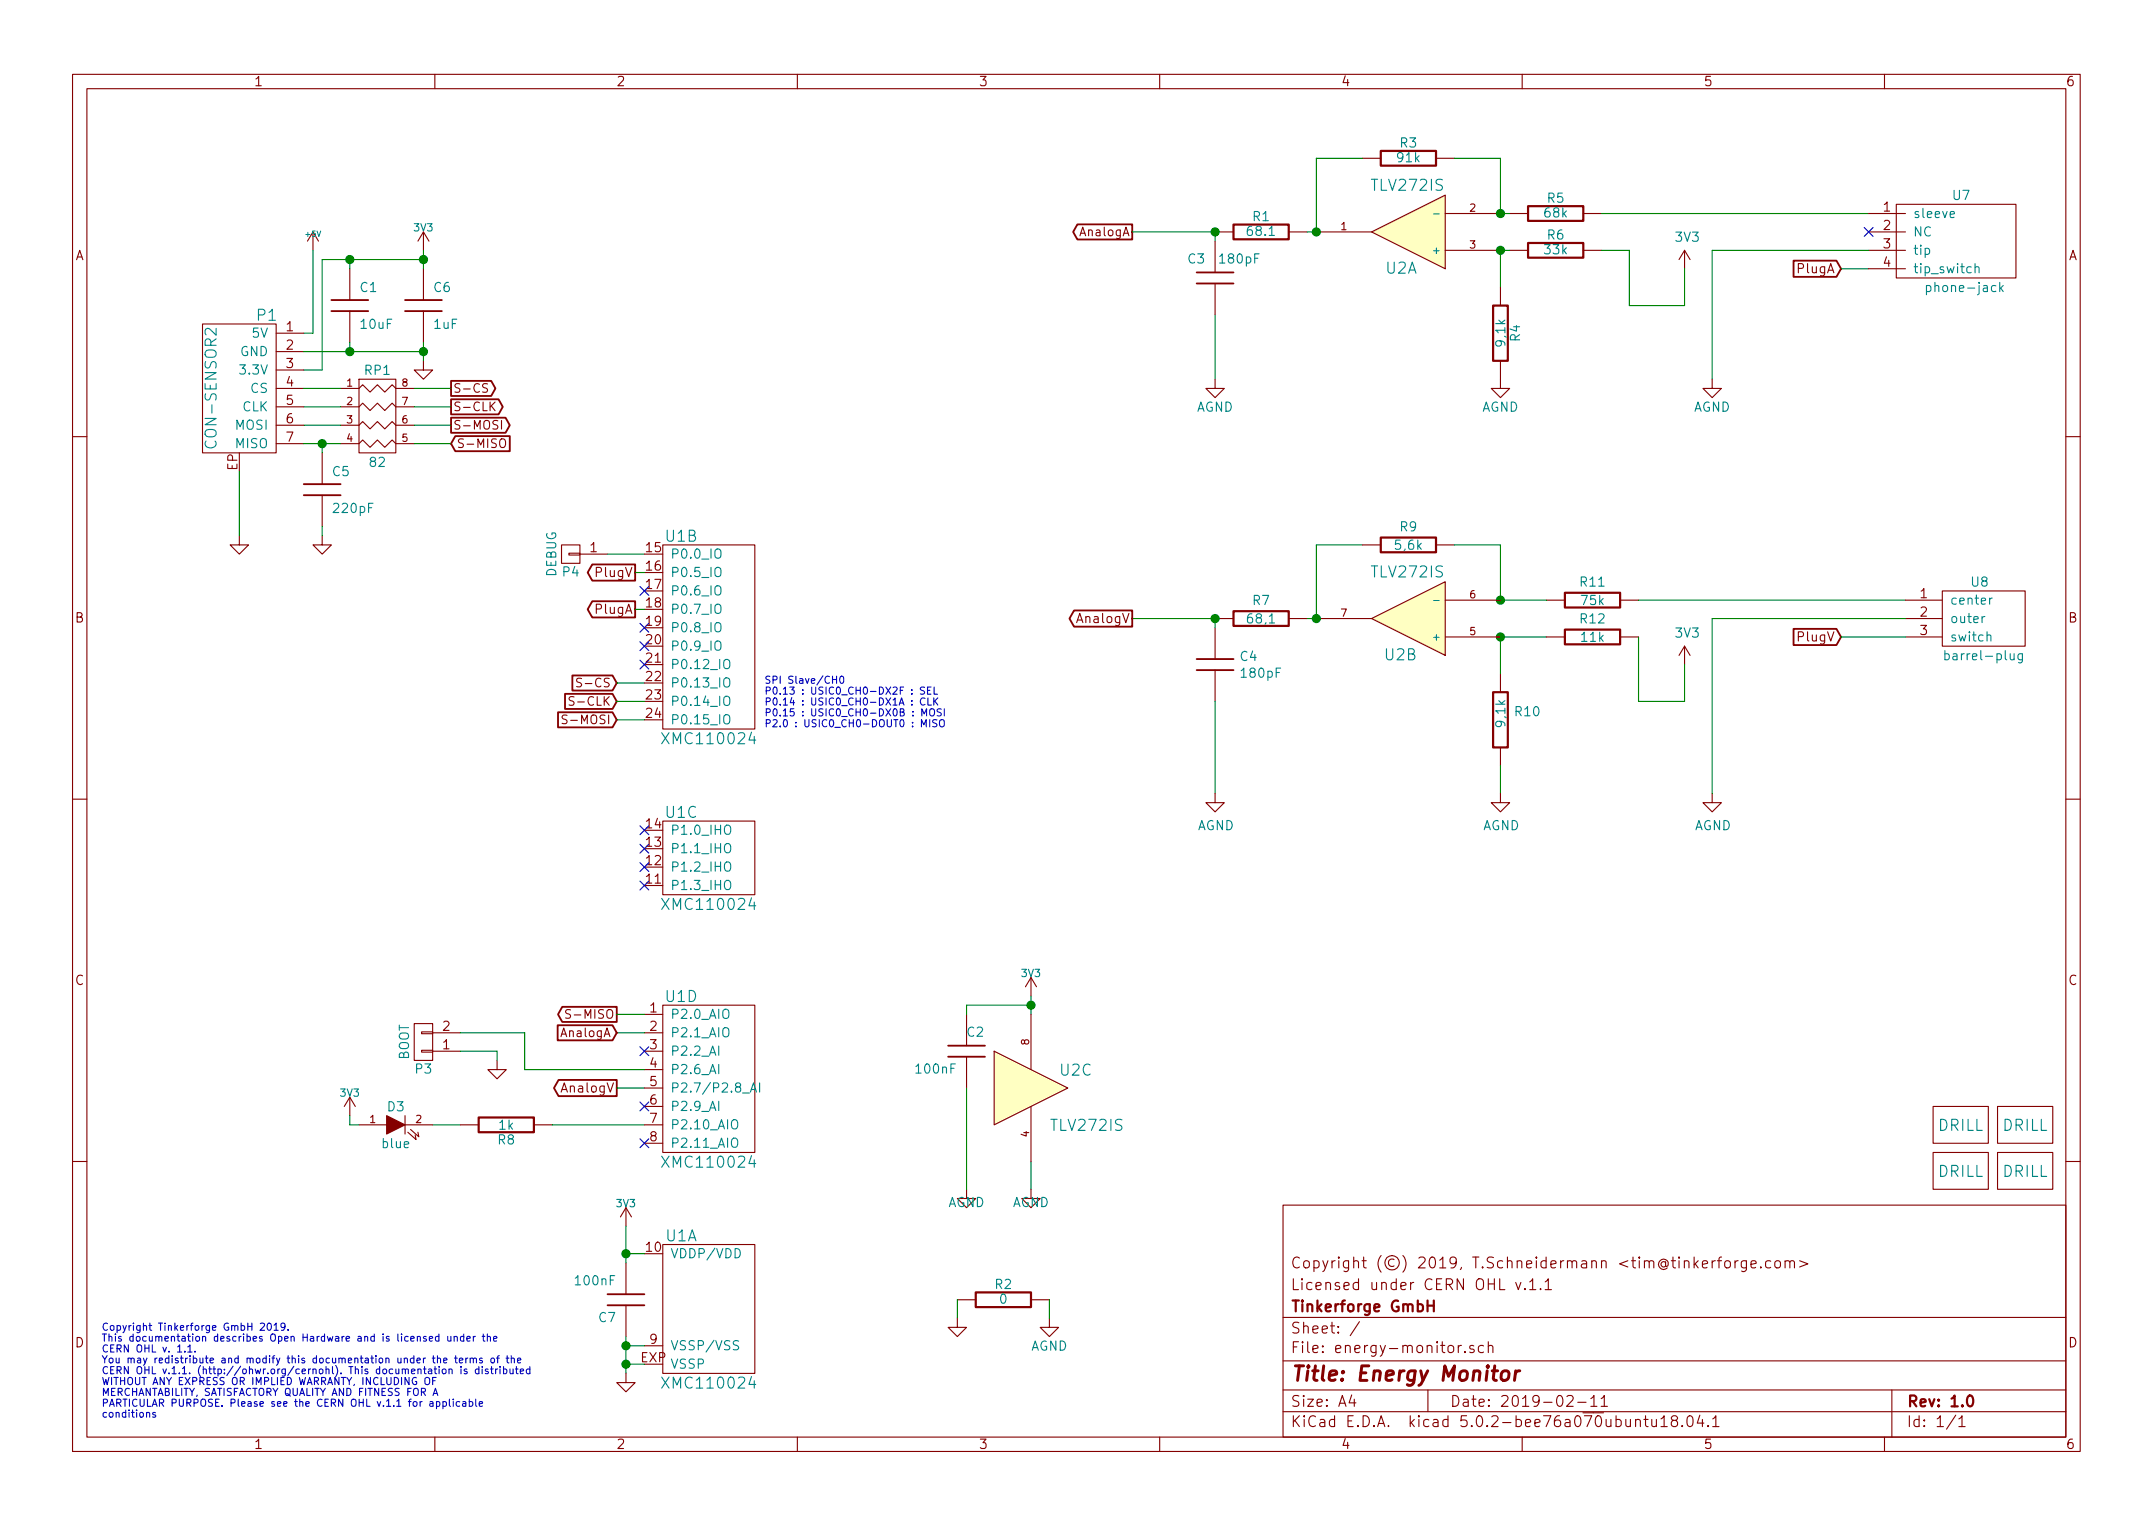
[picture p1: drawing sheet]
EESchema Schematic File Version 4
EELAYER 26 0
EELAYER END
$Descr A4 11693 8268
encoding utf-8
Sheet 1 1
Title "Energy Monitor"
Date "2019-02-11"
Rev "1.0"
Comp "Tinkerforge GmbH"
Comment1 "Licensed under CERN OHL v.1.1"
Comment2 "Copyright (©) 2019, T.Schneidermann <tim@tinkerforge.com>"
Comment3 ""
Comment4 ""
$EndDescr
Text Notes 550  7700 0    39   ~ 0
Copyright Tinkerforge GmbH 2019.\nThis documentation describes Open Hardware and is licensed under the\nCERN OHL v. 1.1.\nYou may redistribute and modify this documentation under the terms of the\nCERN OHL v.1.1. (http://ohwr.org/cernohl). This documentation is distributed\nWITHOUT ANY EXPRESS OR IMPLIED WARRANTY, INCLUDING OF\nMERCHANTABILITY, SATISFACTORY QUALITY AND FITNESS FOR A\nPARTICULAR PURPOSE. Please see the CERN OHL v.1.1 for applicable\nconditions\n
$Comp
L tinkerforge:DRILL U4
U 1 1
P 10650 6350
F 0 "U4" H 10700 6400 60  0001 C CNN
F 1 "DRILL" H 10650 6350 60  0000 C CNN
F 2 "kicad-libraries:DRILL_NP" H 10650 6350 60  0001 C CNN
F 3 "" H 10650 6350 60  0001 C CNN
	1    10650 6350
	1    0    0    -1  
$EndComp
$Comp
L tinkerforge:DRILL U3
U 1 1
P 10650 6100
F 0 "U3" H 10700 6150 60  0001 C CNN
F 1 "DRILL" H 10650 6100 60  0000 C CNN
F 2 "kicad-libraries:DRILL_NP" H 10650 6100 60  0001 C CNN
F 3 "" H 10650 6100 60  0001 C CNN
	1    10650 6100
	1    0    0    -1  
$EndComp
$Comp
L tinkerforge:DRILL U5
U 1 1
P 11000 6100
F 0 "U5" H 11050 6150 60  0001 C CNN
F 1 "DRILL" H 11000 6100 60  0000 C CNN
F 2 "kicad-libraries:DRILL_NP" H 11000 6100 60  0001 C CNN
F 3 "" H 11000 6100 60  0001 C CNN
	1    11000 6100
	1    0    0    -1  
$EndComp
$Comp
L tinkerforge:DRILL U6
U 1 1
P 11000 6350
F 0 "U6" H 11050 6400 60  0001 C CNN
F 1 "DRILL" H 11000 6350 60  0000 C CNN
F 2 "kicad-libraries:DRILL_NP" H 11000 6350 60  0001 C CNN
F 3 "" H 11000 6350 60  0001 C CNN
	1    11000 6350
	1    0    0    -1  
$EndComp
$Comp
L tinkerforge:GND #PWR01
U 1 1
P 1750 2900
F 0 "#PWR01" H 1750 2900 30  0001 C CNN
F 1 "GND" H 1750 2830 30  0001 C CNN
F 2 "" H 1750 2900 60  0001 C CNN
F 3 "" H 1750 2900 60  0001 C CNN
	1    1750 2900
	1    0    0    -1  
$EndComp
$Comp
L tinkerforge:C C1
U 1 1
P 1900 1650
F 0 "C1" H 1950 1750 50  0000 L CNN
F 1 "10uF" H 1950 1550 50  0000 L CNN
F 2 "kicad-libraries:C0805" H 1900 1650 60  0001 C CNN
F 3 "" H 1900 1650 60  0001 C CNN
	1    1900 1650
	1    0    0    -1  
$EndComp
$Comp
L tinkerforge:GND #PWR02
U 1 1
P 2300 1950
F 0 "#PWR02" H 2300 1950 30  0001 C CNN
F 1 "GND" H 2300 1880 30  0001 C CNN
F 2 "" H 2300 1950 60  0001 C CNN
F 3 "" H 2300 1950 60  0001 C CNN
	1    2300 1950
	1    0    0    -1  
$EndComp
$Comp
L tinkerforge:GND #PWR03
U 1 1
P 1300 2900
F 0 "#PWR03" H 1300 2900 30  0001 C CNN
F 1 "GND" H 1300 2830 30  0001 C CNN
F 2 "" H 1300 2900 60  0001 C CNN
F 3 "" H 1300 2900 60  0001 C CNN
	1    1300 2900
	1    0    0    -1  
$EndComp
$Comp
L tinkerforge:TLV272 U2
U 3 1
P 5600 5900
F 0 "U2" H 5750 6000 60  0000 L CNN
F 1 "TLV272IS" H 5700 5700 60  0000 L CNN
F 2 "kicad-libraries:SOIC8" H 5600 5900 60  0001 C CNN
F 3 "" H 5600 5900 60  0000 C CNN
	3    5600 5900
	1    0    0    -1  
$EndComp
$Comp
L tinkerforge:TLV272 U2
U 1 1
P 7650 1250
F 0 "U2" H 7600 1450 60  0000 L CNN
F 1 "TLV272IS" H 7450 1000 60  0000 L CNN
F 2 "kicad-libraries:SOIC8" H 7650 1250 60  0001 C CNN
F 3 "" H 7650 1250 60  0000 C CNN
	1    7650 1250
	-1   0    0    1   
$EndComp
Wire Wire Line
	5600 5500 5600 5450
$Comp
L tinkerforge:R R6
U 1 1
P 8450 1350
F 0 "R6" V 8530 1350 50  0000 C CNN
F 1 "33k" V 8450 1350 50  0000 C CNN
F 2 "kicad-libraries:R0603F" H 8450 1350 60  0001 C CNN
F 3 "" H 8450 1350 60  0000 C CNN
	1    8450 1350
	0    -1   -1   0   
$EndComp
$Comp
L tinkerforge:R R5
U 1 1
P 8450 1150
F 0 "R5" V 8530 1150 50  0000 C CNN
F 1 "68k" V 8450 1150 50  0000 C CNN
F 2 "kicad-libraries:R0603F" H 8450 1150 60  0001 C CNN
F 3 "" H 8450 1150 60  0000 C CNN
	1    8450 1150
	0    -1   -1   0   
$EndComp
$Comp
L tinkerforge:R R3
U 1 1
P 7650 850
F 0 "R3" V 7730 850 50  0000 C CNN
F 1 "91k" V 7650 850 50  0000 C CNN
F 2 "kicad-libraries:R0603F" H 7650 850 60  0001 C CNN
F 3 "" H 7650 850 60  0000 C CNN
	1    7650 850 
	0    -1   -1   0   
$EndComp
Wire Wire Line
	8150 1150 8150 850 
Wire Wire Line
	8150 850  7900 850 
Wire Wire Line
	7150 1250 7150 850 
Wire Wire Line
	7150 850  7400 850 
Wire Wire Line
	8200 1150 8150 1150
Wire Wire Line
	8200 1350 8150 1350
Wire Wire Line
	8150 1350 8150 1550
Wire Wire Line
	8850 1350 8700 1350
Connection ~ 8150 1350
Connection ~ 8150 1150
$Comp
L tinkerforge:R R1
U 1 1
P 6850 1250
F 0 "R1" V 6930 1250 50  0000 C CNN
F 1 "68.1" V 6850 1250 50  0000 C CNN
F 2 "kicad-libraries:R0603F" H 6850 1250 60  0001 C CNN
F 3 "" H 6850 1250 60  0000 C CNN
	1    6850 1250
	0    -1   -1   0   
$EndComp
$Comp
L tinkerforge:C C3
U 1 1
P 6600 1500
F 0 "C3" H 6650 1400 50  0000 L CNN
F 1 "180pF" H 6350 1400 50  0000 L CNN
F 2 "kicad-libraries:C0603F" H 6600 1500 60  0001 C CNN
F 3 "" H 6600 1500 60  0001 C CNN
	1    6600 1500
	-1   0    0    1   
$EndComp
$Comp
L tinkerforge:AGND #PWR05
U 1 1
P 6600 2050
F 0 "#PWR05" H 6600 2050 40  0001 C CNN
F 1 "AGND" H 6600 1900 50  0000 C CNN
F 2 "" H 6600 2050 60  0000 C CNN
F 3 "" H 6600 2050 60  0000 C CNN
	1    6600 2050
	1    0    0    -1  
$EndComp
Wire Wire Line
	7100 1250 7150 1250
Wire Wire Line
	6600 1250 6600 1300
Wire Wire Line
	8150 3450 8400 3450
Connection ~ 7150 1250
$Comp
L tinkerforge:C C2
U 1 1
P 5250 5700
F 0 "C2" H 5150 5600 50  0000 L CNN
F 1 "100nF" H 5300 5800 50  0000 L CNN
F 2 "kicad-libraries:C0603F" H 5250 5700 60  0001 C CNN
F 3 "" H 5250 5700 60  0001 C CNN
	1    5250 5700
	-1   0    0    1   
$EndComp
$Comp
L tinkerforge:AGND #PWR06
U 1 1
P 5250 6450
F 0 "#PWR06" H 5250 6450 40  0001 C CNN
F 1 "AGND" H 5250 6380 50  0000 C CNN
F 2 "" H 5250 6450 60  0000 C CNN
F 3 "" H 5250 6450 60  0000 C CNN
	1    5250 6450
	1    0    0    -1  
$EndComp
Wire Wire Line
	5250 5900 5250 6450
Wire Wire Line
	5600 5450 5250 5450
Wire Wire Line
	5250 5450 5250 5500
Connection ~ 5600 5450
$Comp
L tinkerforge:AGND #PWR07
U 1 1
P 5600 6450
F 0 "#PWR07" H 5600 6450 40  0001 C CNN
F 1 "AGND" H 5600 6380 50  0000 C CNN
F 2 "" H 5600 6450 60  0000 C CNN
F 3 "" H 5600 6450 60  0000 C CNN
	1    5600 6450
	1    0    0    -1  
$EndComp
Wire Wire Line
	5600 6300 5600 6450
$Comp
L tinkerforge:3V3 #PWR08
U 1 1
P 5600 5400
F 0 "#PWR08" H 5600 5500 40  0001 C CNN
F 1 "3V3" H 5600 5525 40  0000 C CNN
F 2 "" H 5600 5400 60  0001 C CNN
F 3 "" H 5600 5400 60  0001 C CNN
	1    5600 5400
	1    0    0    -1  
$EndComp
$Comp
L tinkerforge:+5V #PWR09
U 1 1
P 1700 1350
F 0 "#PWR09" H 1700 1440 20  0001 C CNN
F 1 "+5V" H 1700 1440 30  0000 C CNN
F 2 "" H 1700 1350 60  0000 C CNN
F 3 "" H 1700 1350 60  0000 C CNN
	1    1700 1350
	1    0    0    -1  
$EndComp
$Comp
L tinkerforge:R R2
U 1 1
P 5450 7050
F 0 "R2" V 5530 7050 50  0000 C CNN
F 1 "0" V 5450 7050 50  0000 C CNN
F 2 "kicad-libraries:R0603F" H 5450 7050 60  0001 C CNN
F 3 "" H 5450 7050 60  0000 C CNN
	1    5450 7050
	0    -1   -1   0   
$EndComp
$Comp
L tinkerforge:AGND #PWR012
U 1 1
P 5700 7150
F 0 "#PWR012" H 5700 7150 40  0001 C CNN
F 1 "AGND" H 5700 7000 50  0000 C CNN
F 2 "" H 5700 7150 60  0000 C CNN
F 3 "" H 5700 7150 60  0000 C CNN
	1    5700 7150
	1    0    0    -1  
$EndComp
$Comp
L tinkerforge:GND #PWR013
U 1 1
P 5200 7150
F 0 "#PWR013" H 5200 7150 30  0001 C CNN
F 1 "GND" H 5200 7080 30  0001 C CNN
F 2 "" H 5200 7150 60  0001 C CNN
F 3 "" H 5200 7150 60  0001 C CNN
	1    5200 7150
	1    0    0    -1  
$EndComp
Wire Wire Line
	5200 7150 5200 7050
Wire Wire Line
	5700 7150 5700 7050
$Comp
L tinkerforge:R R4
U 1 1
P 8150 1800
F 0 "R4" V 8230 1800 50  0000 C CNN
F 1 "9,1k" V 8150 1800 50  0000 C CNN
F 2 "kicad-libraries:R0603F" H 8150 1800 60  0001 C CNN
F 3 "" H 8150 1800 60  0000 C CNN
	1    8150 1800
	1    0    0    -1  
$EndComp
$Comp
L tinkerforge:AGND #PWR015
U 1 1
P 8150 2050
F 0 "#PWR015" H 8150 2050 40  0001 C CNN
F 1 "AGND" H 8150 1900 50  0000 C CNN
F 2 "" H 8150 2050 60  0000 C CNN
F 3 "" H 8150 2050 60  0000 C CNN
	1    8150 2050
	1    0    0    -1  
$EndComp
$Comp
L tinkerforge:CON-SENSOR2 P1
U 1 1
P 1300 2100
F 0 "P1" H 1150 2500 60  0000 C CNN
F 1 "CON-SENSOR2" V 1450 2100 60  0000 C CNN
F 2 "kicad-libraries:CON-SENSOR2" H 1400 1950 60  0001 C CNN
F 3 "" H 1400 1950 60  0000 C CNN
	1    1300 2100
	-1   0    0    -1  
$EndComp
Wire Wire Line
	1700 1800 1650 1800
Wire Wire Line
	1700 1350 1700 1800
Wire Wire Line
	1300 2550 1300 2900
$Comp
L tinkerforge:C C6
U 1 1
P 2300 1650
F 0 "C6" H 2350 1750 50  0000 L CNN
F 1 "1uF" H 2350 1550 50  0000 L CNN
F 2 "kicad-libraries:C0603F" H 2300 1650 60  0001 C CNN
F 3 "" H 2300 1650 60  0001 C CNN
	1    2300 1650
	1    0    0    -1  
$EndComp
$Comp
L tinkerforge:3V3 #PWR019
U 1 1
P 2300 1350
F 0 "#PWR019" H 2300 1450 40  0001 C CNN
F 1 "3V3" H 2300 1475 40  0000 C CNN
F 2 "" H 2300 1350 60  0001 C CNN
F 3 "" H 2300 1350 60  0001 C CNN
	1    2300 1350
	1    0    0    -1  
$EndComp
Wire Wire Line
	1650 1900 1900 1900
Wire Wire Line
	2300 1850 2300 1900
Connection ~ 2300 1900
Wire Wire Line
	1900 1850 1900 1900
Connection ~ 1900 1900
Wire Wire Line
	1650 2000 1750 2000
Wire Wire Line
	1750 2000 1750 1400
Wire Wire Line
	1750 1400 1900 1400
Wire Wire Line
	2300 1350 2300 1400
Wire Wire Line
	1900 1450 1900 1400
Connection ~ 1900 1400
Connection ~ 2300 1400
$Comp
L tinkerforge:R_PACK4 RP1
U 1 1
P 2050 2450
F 0 "RP1" H 2050 2900 50  0000 C CNN
F 1 "82" H 2050 2400 50  0000 C CNN
F 2 "kicad-libraries:4X0402" H 2050 2450 50  0001 C CNN
F 3 "" H 2050 2450 50  0000 C CNN
	1    2050 2450
	1    0    0    -1  
$EndComp
Wire Wire Line
	1650 2100 1850 2100
Wire Wire Line
	1850 2200 1650 2200
Wire Wire Line
	1650 2300 1850 2300
Wire Wire Line
	1850 2400 1750 2400
$Comp
L tinkerforge:C C5
U 1 1
P 1750 2650
F 0 "C5" H 1800 2750 50  0000 L CNN
F 1 "220pF" H 1800 2550 50  0000 L CNN
F 2 "kicad-libraries:C0402F" H 1750 2650 60  0001 C CNN
F 3 "" H 1750 2650 60  0001 C CNN
	1    1750 2650
	1    0    0    -1  
$EndComp
Wire Wire Line
	1750 2400 1750 2450
Connection ~ 1750 2400
Wire Wire Line
	1750 2850 1750 2900
Text GLabel 2450 2100 2    47   Output ~ 0
S-CS
Text GLabel 2450 2200 2    47   Output ~ 0
S-CLK
Text GLabel 2450 2300 2    47   Output ~ 0
S-MOSI
Text GLabel 2450 2400 2    47   Input ~ 0
S-MISO
Wire Wire Line
	2250 2100 2450 2100
Wire Wire Line
	2450 2200 2250 2200
Wire Wire Line
	2250 2300 2450 2300
Wire Wire Line
	2450 2400 2250 2400
$Comp
L tinkerforge:XMC1XXX24 U1
U 1 1
P 3850 7100
F 0 "U1" H 3700 7500 60  0000 C CNN
F 1 "XMC110024" H 3850 6700 60  0000 C CNN
F 2 "kicad-libraries:QFN24-4x4mm-0.5mm" H 4000 7850 60  0001 C CNN
F 3 "" H 4000 7850 60  0000 C CNN
	1    3850 7100
	1    0    0    -1  
$EndComp
$Comp
L tinkerforge:XMC1XXX24 U1
U 2 1
P 3850 3450
F 0 "U1" H 3700 4000 60  0000 C CNN
F 1 "XMC110024" H 3850 2900 60  0000 C CNN
F 2 "kicad-libraries:QFN24-4x4mm-0.5mm" H 4000 4200 60  0001 C CNN
F 3 "" H 4000 4200 60  0000 C CNN
	2    3850 3450
	1    0    0    -1  
$EndComp
$Comp
L tinkerforge:XMC1XXX24 U1
U 3 1
P 3850 4650
F 0 "U1" H 3700 4900 60  0000 C CNN
F 1 "XMC110024" H 3850 4400 60  0000 C CNN
F 2 "kicad-libraries:QFN24-4x4mm-0.5mm" H 4000 5400 60  0001 C CNN
F 3 "" H 4000 5400 60  0000 C CNN
	3    3850 4650
	1    0    0    -1  
$EndComp
$Comp
L tinkerforge:XMC1XXX24 U1
U 4 1
P 3850 5850
F 0 "U1" H 3700 6300 60  0000 C CNN
F 1 "XMC110024" H 3850 5400 60  0000 C CNN
F 2 "kicad-libraries:QFN24-4x4mm-0.5mm" H 4000 6600 60  0001 C CNN
F 3 "" H 4000 6600 60  0000 C CNN
	4    3850 5850
	1    0    0    -1  
$EndComp
$Comp
L tinkerforge:C C7
U 1 1
P 3400 7050
F 0 "C7" H 3450 7150 50  0000 L CNN
F 1 "100nF" H 3450 6950 50  0000 L CNN
F 2 "kicad-libraries:C0603F" H 3400 7050 60  0001 C CNN
F 3 "" H 3400 7050 60  0001 C CNN
	1    3400 7050
	-1   0    0    1   
$EndComp
$Comp
L tinkerforge:3V3 #PWR020
U 1 1
P 3400 6650
F 0 "#PWR020" H 3400 6750 40  0001 C CNN
F 1 "3V3" H 3400 6775 40  0000 C CNN
F 2 "" H 3400 6650 60  0001 C CNN
F 3 "" H 3400 6650 60  0001 C CNN
	1    3400 6650
	1    0    0    -1  
$EndComp
$Comp
L tinkerforge:GND #PWR021
U 1 1
P 3400 7450
F 0 "#PWR021" H 3400 7450 30  0001 C CNN
F 1 "GND" H 3400 7380 30  0001 C CNN
F 2 "" H 3400 7450 60  0001 C CNN
F 3 "" H 3400 7450 60  0001 C CNN
	1    3400 7450
	1    0    0    -1  
$EndComp
Wire Wire Line
	3400 7450 3400 7400
Wire Wire Line
	3500 7300 3400 7300
Connection ~ 3400 7300
Wire Wire Line
	3500 7400 3400 7400
Connection ~ 3400 7400
Wire Wire Line
	3400 6650 3400 6800
Wire Wire Line
	3500 6800 3400 6800
Connection ~ 3400 6800
Text GLabel 6150 1250 0    47   Output ~ 0
AnalogA
Text GLabel 3350 5500 0    47   Output ~ 0
S-MISO
Wire Wire Line
	3500 5500 3350 5500
Text GLabel 3350 3700 0    47   Input ~ 0
S-CS
Text GLabel 3350 3800 0    47   Input ~ 0
S-CLK
Text GLabel 3350 3900 0    47   Input ~ 0
S-MOSI
Wire Wire Line
	3350 3700 3500 3700
Wire Wire Line
	3500 3800 3350 3800
Wire Wire Line
	3350 3900 3500 3900
Text Notes 4150 3950 0    39   ~ 0
SPI Slave/CH0\nP0.13 : USIC0_CH0-DX2F : SEL\nP0.14 : USIC0_CH0-DX1A : CLK\nP0.15 : USIC0_CH0-DX0B : MOSI\nP2.0 : USIC0_CH0-DOUT0 : MISO
$Comp
L tinkerforge:CONN_01X01 P4
U 1 1
P 3100 3000
F 0 "P4" H 3100 3100 50  0000 C CNN
F 1 "DEBUG" V 3200 3000 50  0000 C CNN
F 2 "kicad-libraries:DEBUG_PAD" H 3100 3000 50  0001 C CNN
F 3 "" H 3100 3000 50  0000 C CNN
	1    3100 3000
	-1   0    0    1   
$EndComp
$Comp
L tinkerforge:CONN_01X02 P3
U 1 1
P 2300 5650
F 0 "P3" H 2300 5800 50  0000 C CNN
F 1 "BOOT" V 2400 5650 50  0000 C CNN
F 2 "kicad-libraries:SolderJumper" H 2300 5550 50  0001 C CNN
F 3 "" H 2300 5550 50  0000 C CNN
	1    2300 5650
	-1   0    0    1   
$EndComp
$Comp
L tinkerforge:GND #PWR022
U 1 1
P 2700 5750
F 0 "#PWR022" H 2700 5750 30  0001 C CNN
F 1 "GND" H 2700 5680 30  0001 C CNN
F 2 "" H 2700 5750 60  0001 C CNN
F 3 "" H 2700 5750 60  0001 C CNN
	1    2700 5750
	1    0    0    -1  
$EndComp
Wire Wire Line
	2500 5700 2700 5700
Wire Wire Line
	2700 5700 2700 5750
$Comp
L tinkerforge:R R8
U 1 1
P 2750 6100
F 0 "R8" V 2830 6100 50  0000 C CNN
F 1 "1k" V 2750 6100 50  0000 C CNN
F 2 "kicad-libraries:R0603F" H 2750 6100 60  0001 C CNN
F 3 "" H 2750 6100 60  0000 C CNN
	1    2750 6100
	0    1    1    0   
$EndComp
$Comp
L tinkerforge:LED D3
U 1 1
P 2150 6100
F 0 "D3" H 2150 6200 50  0000 C CNN
F 1 "blue" H 2150 6000 50  0000 C CNN
F 2 "kicad-libraries:D0603F" H 2150 6100 50  0001 C CNN
F 3 "" H 2150 6100 50  0000 C CNN
	1    2150 6100
	1    0    0    -1  
$EndComp
$Comp
L tinkerforge:3V3 #PWR023
U 1 1
P 1900 6050
F 0 "#PWR023" H 1900 6150 40  0001 C CNN
F 1 "3V3" H 1900 6175 40  0000 C CNN
F 2 "" H 1900 6050 60  0001 C CNN
F 3 "" H 1900 6050 60  0001 C CNN
	1    1900 6050
	1    0    0    -1  
$EndComp
Wire Wire Line
	3500 5600 3350 5600
Text GLabel 3350 5600 0    47   Input ~ 0
AnalogA
NoConn ~ 3500 3600
NoConn ~ 3500 3500
NoConn ~ 3500 3400
NoConn ~ 3500 3200
NoConn ~ 3500 4500
NoConn ~ 3500 4600
NoConn ~ 3500 4700
NoConn ~ 3500 4800
Wire Wire Line
	2500 6100 2350 6100
Wire Wire Line
	1950 6100 1900 6100
Wire Wire Line
	1900 6100 1900 6050
Wire Wire Line
	5600 5450 5600 5400
Wire Wire Line
	2300 1900 2300 1950
Wire Wire Line
	1900 1900 2300 1900
Wire Wire Line
	1900 1400 2300 1400
Wire Wire Line
	2300 1400 2300 1450
Wire Wire Line
	1750 2400 1650 2400
Wire Wire Line
	3400 7300 3400 7250
Wire Wire Line
	3400 7400 3400 7300
Wire Wire Line
	3400 6800 3400 6850
Wire Wire Line
	8700 1150 10150 1150
$Comp
L tinkerforge:3V3 #PWR011
U 1 1
P 9150 1450
F 0 "#PWR011" H 9150 1300 50  0001 C CNN
F 1 "3V3" H 9165 1623 50  0000 C CNN
F 2 "" H 9150 1450 50  0000 C CNN
F 3 "" H 9150 1450 50  0000 C CNN
	1    9150 1450
	1    0    0    -1  
$EndComp
Wire Wire Line
	8850 1350 8850 1650
Wire Wire Line
	8850 1650 9150 1650
Wire Wire Line
	9150 1650 9150 1450
$Comp
L tinkerforge:AGND #PWR016
U 1 1
P 9300 2050
F 0 "#PWR016" H 9300 1800 50  0001 C CNN
F 1 "AGND" H 9300 1900 50  0000 C CNN
F 2 "" H 9300 2050 50  0000 C CNN
F 3 "" H 9300 2050 50  0000 C CNN
	1    9300 2050
	1    0    0    -1  
$EndComp
Wire Wire Line
	6150 1250 6600 1250
Connection ~ 6600 1250
Wire Wire Line
	6600 2050 6600 1700
Wire Wire Line
	3300 3000 3500 3000
$Comp
L tinkerforge:R R9
U 1 1
P 7650 2950
F 0 "R9" V 7550 2950 50  0000 C CNN
F 1 "5,6k" V 7650 2950 50  0000 C CNN
F 2 "kicad-libraries:R0603F" H 7650 2950 60  0001 C CNN
F 3 "" H 7650 2950 60  0000 C CNN
	1    7650 2950
	0    1    1    0   
$EndComp
$Comp
L tinkerforge:R R10
U 1 1
P 8150 3900
F 0 "R10" H 8221 3946 50  0000 L CNN
F 1 "9,1k" V 8150 3850 50  0000 L CNN
F 2 "kicad-libraries:R0603F" H 8150 3900 60  0001 C CNN
F 3 "" H 8150 3900 60  0000 C CNN
	1    8150 3900
	1    0    0    -1  
$EndComp
$Comp
L tinkerforge:R R12
U 1 1
P 8650 3450
F 0 "R12" V 8550 3450 50  0000 C CNN
F 1 "11k" V 8650 3450 50  0000 C CNN
F 2 "kicad-libraries:R0603F" H 8650 3450 60  0001 C CNN
F 3 "" H 8650 3450 60  0000 C CNN
	1    8650 3450
	0    1    1    0   
$EndComp
$Comp
L tinkerforge:R R11
U 1 1
P 8650 3250
F 0 "R11" V 8550 3250 50  0000 C CNN
F 1 "75k" V 8650 3250 50  0000 C CNN
F 2 "kicad-libraries:R0603F" H 8650 3250 60  0001 C CNN
F 3 "" H 8650 3250 60  0000 C CNN
	1    8650 3250
	0    1    1    0   
$EndComp
Wire Wire Line
	8400 3250 8150 3250
Wire Wire Line
	7400 2950 7150 2950
Wire Wire Line
	7900 2950 8150 2950
Wire Wire Line
	8150 2950 8150 3250
Wire Wire Line
	8150 3450 8150 3650
Wire Wire Line
	8900 3450 8900 3800
$Comp
L tinkerforge:3V3 #PWR014
U 1 1
P 9150 3600
F 0 "#PWR014" H 9150 3450 50  0001 C CNN
F 1 "3V3" H 9165 3773 50  0000 C CNN
F 2 "" H 9150 3600 50  0000 C CNN
F 3 "" H 9150 3600 50  0000 C CNN
	1    9150 3600
	1    0    0    -1  
$EndComp
$Comp
L tinkerforge:R R7
U 1 1
P 6850 3350
F 0 "R7" V 6750 3350 50  0000 C CNN
F 1 "68,1" V 6850 3350 50  0000 C CNN
F 2 "kicad-libraries:R0603F" H 6850 3350 60  0001 C CNN
F 3 "" H 6850 3350 60  0000 C CNN
	1    6850 3350
	0    1    1    0   
$EndComp
Connection ~ 8150 3250
Connection ~ 8150 3450
$Comp
L tinkerforge:TLV272 U2
U 2 1
P 7650 3350
F 0 "U2" H 7600 3550 60  0000 L CNN
F 1 "TLV272IS" H 7450 3100 60  0000 L CNN
F 2 "kicad-libraries:SOIC8" H 7650 3350 60  0001 C CNN
F 3 "" H 7650 3350 60  0000 C CNN
	2    7650 3350
	-1   0    0    1   
$EndComp
Wire Wire Line
	7150 3350 7100 3350
Wire Wire Line
	7150 2950 7150 3350
Connection ~ 7150 3350
Wire Wire Line
	6600 3350 6150 3350
Text GLabel 6150 3350 0    50   Output ~ 0
AnalogV
Text GLabel 3350 5900 0    50   Output ~ 0
AnalogV
$Comp
L tinkerforge:C C4
U 1 1
P 6600 3600
F 0 "C4" H 6730 3646 50  0000 L CNN
F 1 "180pF" H 6730 3555 50  0000 L CNN
F 2 "kicad-libraries:C0603F" H 6600 3600 60  0001 C CNN
F 3 "" H 6600 3600 60  0000 C CNN
	1    6600 3600
	1    0    0    -1  
$EndComp
Wire Wire Line
	6600 3350 6600 3400
Connection ~ 6600 3350
Wire Wire Line
	6600 3800 6600 4300
Wire Wire Line
	8150 4150 8150 4300
$Comp
L tinkerforge:AGND #PWR04
U 1 1
P 6600 4300
F 0 "#PWR04" H 6600 4050 50  0001 C CNN
F 1 "AGND" H 6605 4127 50  0000 C CNN
F 2 "" H 6600 4300 50  0000 C CNN
F 3 "" H 6600 4300 50  0000 C CNN
	1    6600 4300
	1    0    0    -1  
$EndComp
$Comp
L tinkerforge:AGND #PWR010
U 1 1
P 8150 4300
F 0 "#PWR010" H 8150 4050 50  0001 C CNN
F 1 "AGND" H 8155 4127 50  0000 C CNN
F 2 "" H 8150 4300 50  0000 C CNN
F 3 "" H 8150 4300 50  0000 C CNN
	1    8150 4300
	1    0    0    -1  
$EndComp
Wire Wire Line
	8900 3250 10350 3250
$Comp
L tinkerforge:AGND #PWR017
U 1 1
P 9300 4300
F 0 "#PWR017" H 9300 4050 50  0001 C CNN
F 1 "AGND" H 9305 4127 50  0000 C CNN
F 2 "" H 9300 4300 50  0000 C CNN
F 3 "" H 9300 4300 50  0000 C CNN
	1    9300 4300
	1    0    0    -1  
$EndComp
Text GLabel 10000 1450 0    50   Input ~ 0
PlugA
Text GLabel 10000 3450 0    50   Input ~ 0
PlugV
Wire Wire Line
	10000 1450 10150 1450
Text GLabel 3450 3300 0    50   Output ~ 0
PlugA
Wire Wire Line
	3500 5800 2850 5800
Wire Wire Line
	2850 5800 2850 5600
Wire Wire Line
	2850 5600 2500 5600
Text GLabel 3450 3100 0    50   Output ~ 0
PlugV
Wire Wire Line
	3000 6100 3500 6100
Wire Wire Line
	9150 3600 9150 3800
Wire Wire Line
	9150 3800 8900 3800
$Comp
L tinkerforge:barrel-plug U8
U 1 1
P 10750 3350
F 0 "U8" H 10700 3550 50  0000 L CNN
F 1 "barrel-plug" H 10550 3150 50  0000 L CNN
F 2 "kicad-libraries:DC-033" H 10750 3300 50  0001 C CNN
F 3 "" H 10750 3300 50  0001 C CNN
	1    10750 3350
	1    0    0    -1  
$EndComp
Wire Wire Line
	10350 3350 9300 3350
Wire Wire Line
	9300 3350 9300 4300
Wire Wire Line
	10350 3450 10000 3450
Wire Wire Line
	3500 3100 3450 3100
Wire Wire Line
	3500 3300 3450 3300
NoConn ~ 3500 6000
NoConn ~ 3500 6200
$Comp
L tinkerforge:phone-jack U7
U 1 1
P 10550 1300
F 0 "U7" H 10600 1550 50  0000 L CNN
F 1 "phone-jack" H 10450 1050 50  0000 L CNN
F 2 "kicad-libraries:PJ-327C-3" H 10600 1300 50  0001 C CNN
F 3 "" H 10600 1300 50  0001 C CNN
	1    10550 1300
	1    0    0    -1  
$EndComp
Wire Wire Line
	10150 1350 9300 1350
Wire Wire Line
	9300 1350 9300 2050
NoConn ~ 10150 1250
Wire Wire Line
	3500 5900 3350 5900
NoConn ~ 3500 5700
$EndSCHEMATC
